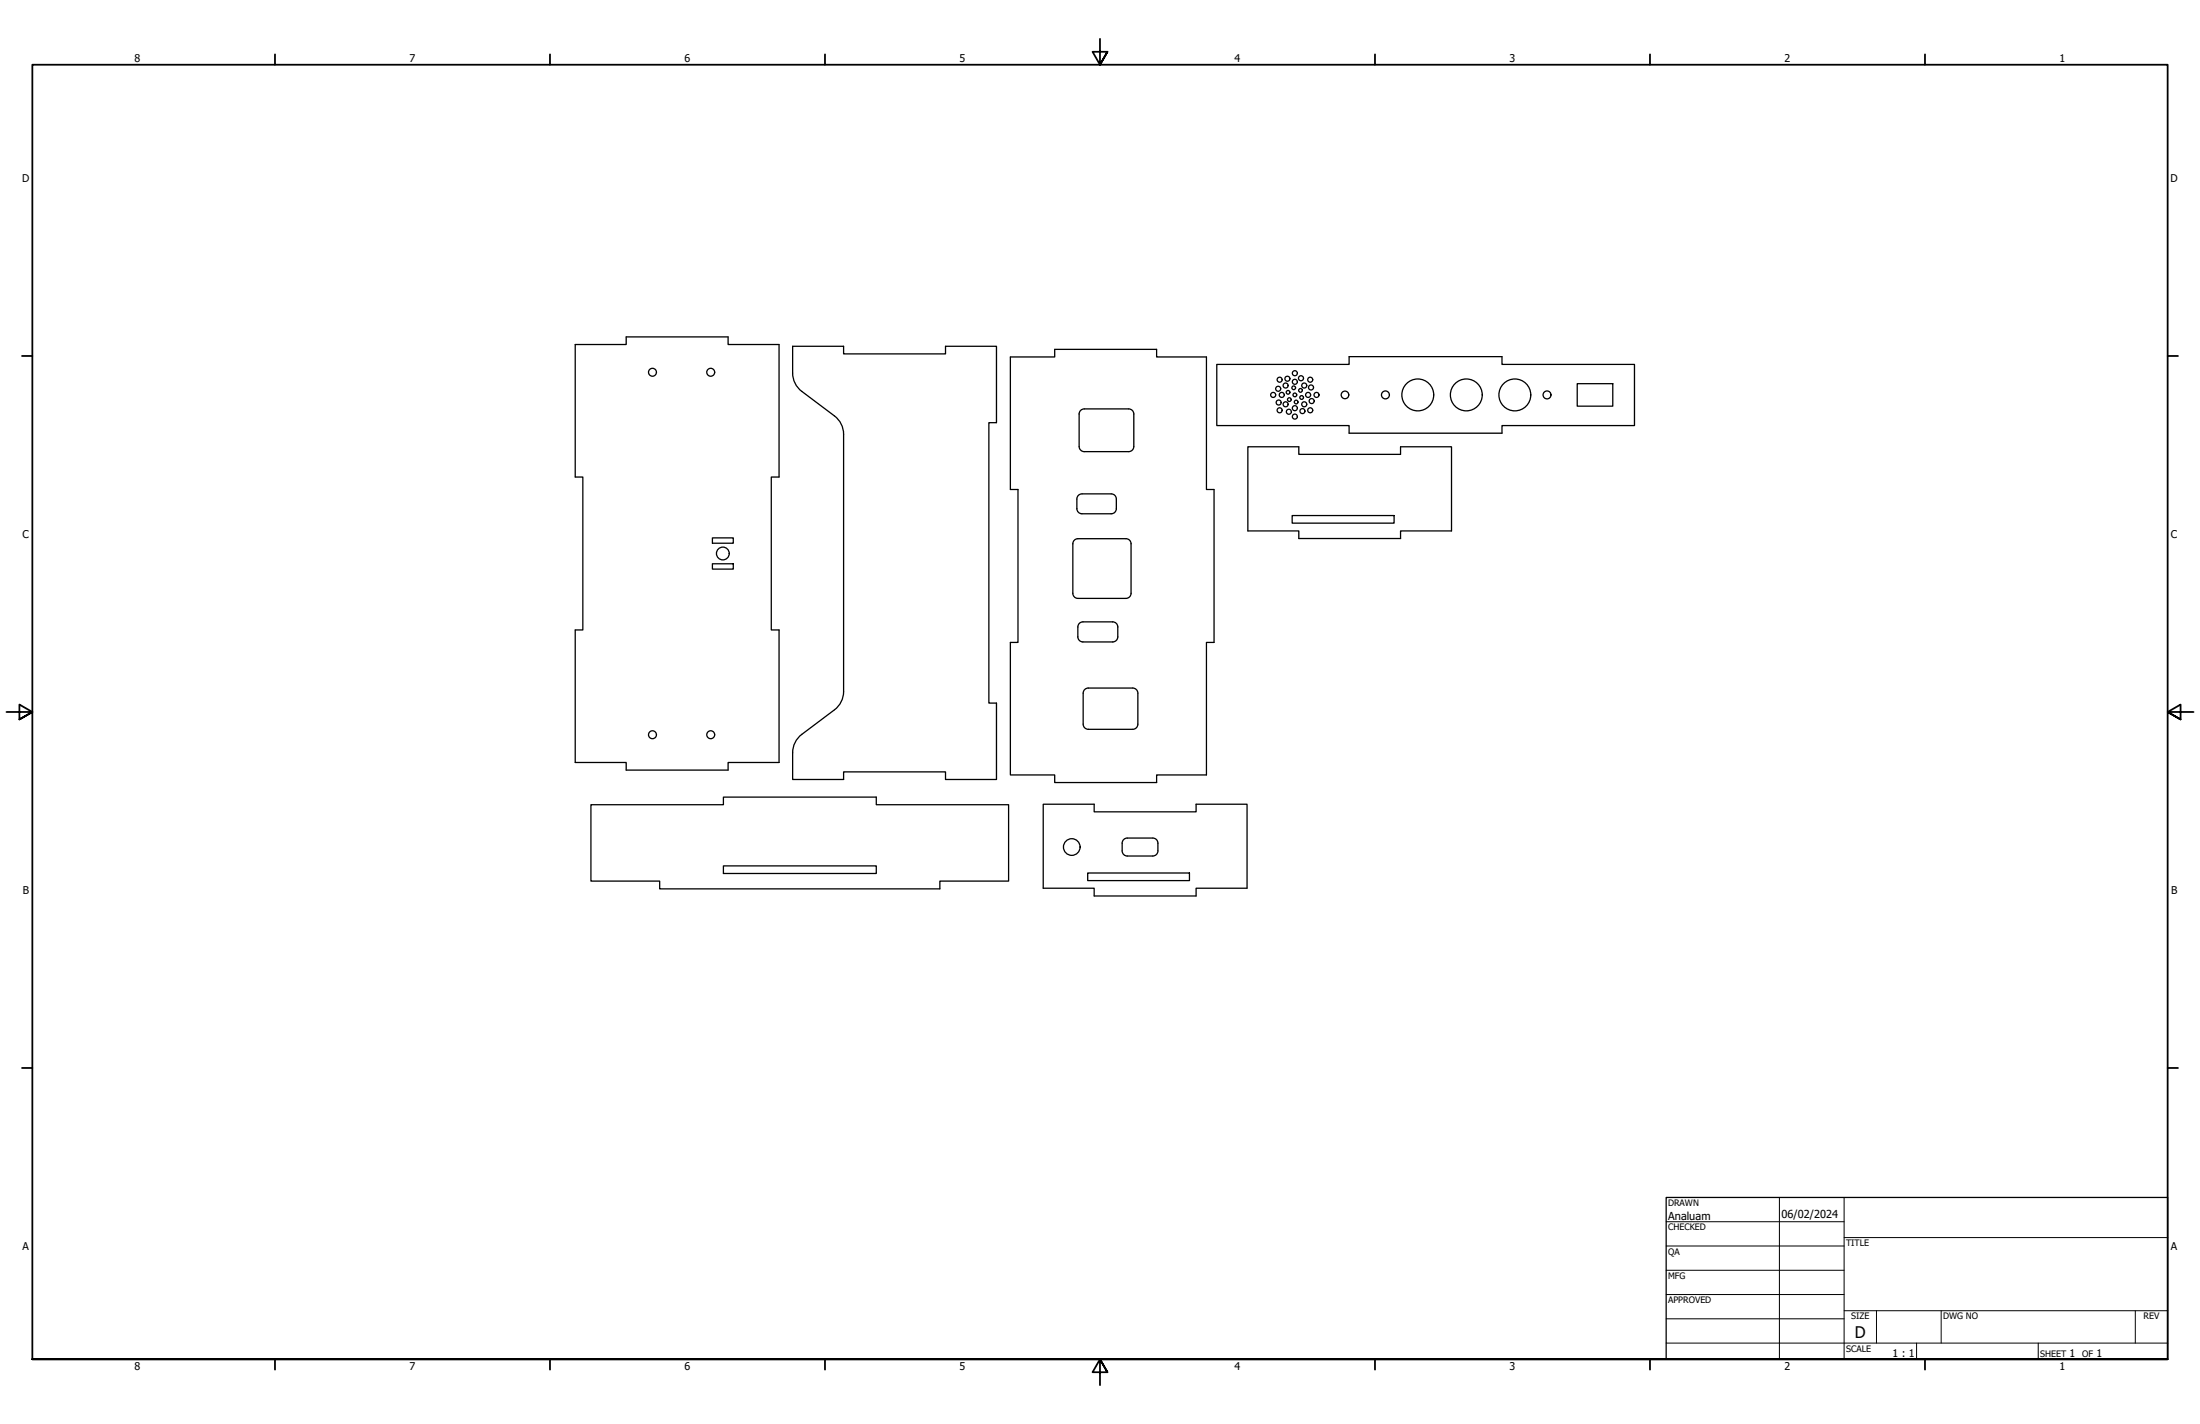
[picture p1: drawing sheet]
<svg xmlns="http://www.w3.org/2000/svg" width="864mm" height="559mm" viewBox="0 0 864 559" stroke-linecap="round" stroke-linejoin="round" font-family="sans-serif">
<!-- layer: Visible (ANSI) -->
<g fill="none" stroke="#000" stroke-width=".51">
<path d="M225.8 135.2h20v-3h40v3h20v52h-3v60h3v52h-20v3h-40v-3h-20v-52h3v-60h-3zM311.1 146.4a9 9 0 0 0 3.6 7.2l12.8 9.6a9 9 0 0 1 3.7 7.2v101M311.1 146.4v-10.5h20.1v3h40v-3h20v30h-3v110h3v30h-20v-3h-40v3h-20.1v-10.5a9 9 0 0 1 3.6-7.2M396.6 140.1h17.4v-3h40v3h19.6v52h3v60h-3v52h-19.6v3h-40v-3h-17.4v-52h3v-60h-3zM477.6 143h52v-3h60v3h52v24h-52v3h-60v-3h-52zM619.1 150.6h14v8.8h-14zM423.6 175.2l.6 1.4 1.4 .6h17.5l1.4-.6 .6-1.4M423.6 162.5l.6-1.4 1.4-.6h17.5l1.4 .6 .6 1.4M423.6 162.4v12.8M445.1 162.4v12.8M489.8 175.3h20v3h40v-3h20v33h-20v3h-40v-3h-20zM422.7 195.8l.6-1.4 1.5-.6 11.9 .1 1.2 .9 .3 1"/>
<path d="M422.7 195.8l.1 4.3 .9 1.2 1.1 .3h11.4l1-.3 .9-1.2 .1-4.3M279.7 211.1h8.1v2.1h-8.1zM423.1 211.4h18.9l1.4 .6 .6 1.4v19.5M423.1 211.4l-1.4 .6-.6 1.4v19.5M507.2 202.3h40v3h-40zM279.7 221.2h8.1v2.1h-8.1zM421.1 232.8l.6 1.4 1.4 .6M444 232.8l-.6 1.4-1.4 .6h-18.9M425.1 244l12.2 .1 .9 .5 .6 1.4-.1 4.4-.9 1.2-1 .3h-11.7M425.1 244l-1 .3-.9 1.2-.1 4.4 .6 1.4 1.4 .6M327.5 278.6l-12.7 9.6M331.2 271.4a9 9 0 0 1-3.6 7.2"/>
<path d="M425.8 270.6l1.4-.6h17.5l1 .3 .7 .7 .3 1v12.2l-.3 1-.7 .7-1.1 .3h-17.4l-1-.3-.7-.7-.3-1v-12.2zM232 315.8h52v-3h60v3h51.9v30h-27v3h-109.9v-3h-27zM409.5 315.6h20v3h40v-3h20v33h-20v3h-40v-3h-20zM284 339.8h60v3h-60zM440.5 333.9l.1-3.6 .9-1.2 1-.2h10.6l.8 .6 .6 .8v3.6M440.5 333.9l.6 1.4 1.4 .6 10.6-.1 1.2-.9 .2-1M427 342.6h39.9v3h-39.9z"/>
<circle cx="256.1" cy="146.1" r="1.56"/>
<circle cx="279" cy="146.1" r="1.56"/>
<circle cx="499.8" cy="155" r=".98"/>
<circle cx="501.7" cy="152.6" r=".98"/>
<circle cx="501.9" cy="158" r=".98"/>
<circle cx="502.3" cy="149" r=".98"/>
<circle cx="503.1" cy="155" r=".98"/>
<circle cx="504.7" cy="158.7" r=".98"/>
<circle cx="504.7" cy="151.3" r=".98"/>
<circle cx="505.4" cy="148.6" r=".98"/>
<circle cx="505.6" cy="154" r=".73"/>
<circle cx="506.1" cy="156.8" r=".73"/>
<circle cx="507.8" cy="152.2" r=".73"/>
<circle cx="508.3" cy="149.8" r=".98"/>
<circle cx="508.3" cy="146.5" r=".98"/>
<circle cx="508.3" cy="155" r=".73"/>
<circle cx="508.8" cy="157.8" r=".73"/>
<circle cx="510.5" cy="153.2" r=".73"/>
<circle cx="510.7" cy="148.4" r=".98"/>
<circle cx="511" cy="156" r=".73"/>
<circle cx="512" cy="158.7" r=".98"/>
<circle cx="512" cy="151.3" r=".98"/>
<circle cx="513.5" cy="155" r=".98"/>
<circle cx="514.3" cy="149" r=".98"/>
<circle cx="514.6" cy="152.1" r=".98"/>
<circle cx="514.9" cy="157.4" r=".98"/>
<circle cx="516.8" cy="155" r=".98"/>
<circle cx="528" cy="155" r="1.49"/>
<circle cx="543.8" cy="155" r="1.56"/>
<circle cx="556.5" cy="155" r="6.3"/>
<circle cx="575.6" cy="155" r="6.3"/>
<circle cx="594.6" cy="155" r="6.3"/>
<circle cx="607.3" cy="155" r="1.56"/>
<circle cx="502.3" cy="161" r=".98"/>
<circle cx="505.9" cy="161.6" r=".98"/>
<circle cx="508.3" cy="163.5" r=".98"/>
<circle cx="508.3" cy="160.2" r=".98"/>
<circle cx="511.3" cy="161.3" r=".98"/>
<circle cx="514.3" cy="161" r=".98"/>
<circle cx="283.7" cy="217.2" r="2.51"/>
<circle cx="256.1" cy="288.3" r="1.56"/>
<circle cx="279" cy="288.3" r="1.56"/>
<circle cx="420.7" cy="332.4" r="3.3"/>
</g>
<!-- layer: Border (ANSI) -->
<g fill="none" stroke="#000" stroke-width=".7">
<path d="M431.8 15.2v10.2l-2.9-5.1h5.8l-2.9 5.1 2.9-5.1M107.9 21.3v4.1M215.9 21.3v4.1M323.8 21.3v4.1M539.8 21.3v4.1M647.7 21.3v4.1M755.6 21.3v4.1M8.6 139.7h4.1M850.9 139.7h4.1M2.5 279.4h10.2l-5.1-2.9v5.8l5.1-2.9-5.1 2.9M861.1 279.4h-10.2l5.1-2.9v5.8l-5.1-2.9 5.1 2.9M8.6 419.1h4.1"/>
<path d="M850.9 419.1h4.1M12.7 533.4v-508h838.2v508h-838.2h838.2M107.9 533.4v4.1M215.9 533.4v4.1M323.8 533.4v4.1M434.7 538.5l-2.9-5.1 2.9 5.1h-5.8l2.9-5.1v10.2M539.8 533.4v4.1M647.7 533.4v4.1M755.6 533.4v4.1"/>
</g>
<!-- layer: Title (ANSI) -->
<g fill="none" stroke="#000" stroke-width=".39">
<path d="M654 479.4h69.9M698.5 469.9v63.5M723.9 469.9v63.5M654 488.9h69.9M654 498.5h69.9M723.9 485.6h127M654 508h69.9M654 517.5h69.9M723.9 514.3h127M736.6 514.3v12.7M762 514.3v12.7M838.2 514.3v12.7"/>
<path d="M654 527h196.9M752.3 527v6.4M800.1 527v6.4"/>
</g>
<path d="M654 469.9h196.9v63.5h-196.9z" fill="none" stroke="#000" stroke-width=".51"/>
<text font-size="6.3" x="728.1" y="524.9">D</text>
<g font-size="4.3">
<text x="654.8" y="478.6">Analuam</text>
<text x="699.3" y="478">06/02/2024</text>
</g>
<g font-size="4.2">
<text x="52.8" y="24.4">8</text>
<text x="160.8" y="24.4">7</text>
<text x="268.7" y="24.4">6</text>
<text x="376.7" y="24.4">5</text>
<text x="484.6" y="24.4">4</text>
<text x="592.6" y="24.4">3</text>
<text x="700.5" y="24.4">2</text>
<text x="808.5" y="24.4">1</text>
<text x="8.8" y="71.4">D</text>
<text x="852" y="71.4">D</text>
<text x="8.9" y="211.1">C</text>
<text x="852.2" y="211.1">C</text>
<text x="9" y="350.8">B</text>
<text x="852.2" y="350.8">B</text>
<text x="8.9" y="490.5">A</text>
<text x="852.2" y="490.5">A</text>
<text x="742.9" y="532.6">1 : 1</text>
<text x="812.4" y="532.6">1</text>
<text x="823" y="532.6">1</text>
<text x="52.8" y="537.5">8</text>
<text x="160.8" y="537.5">7</text>
<text x="268.7" y="537.5">6</text>
<text x="376.7" y="537.5">5</text>
<text x="484.6" y="537.5">4</text>
<text x="592.6" y="537.5">3</text>
<text x="700.5" y="537.5">2</text>
<text x="808.5" y="537.5">1</text>
</g>
<g font-size="3.5">
<text x="654.8" y="473.2">DRAWN</text>
<text x="654.8" y="482.8">CHECKED</text>
<text x="724.7" y="488.9">TITLE</text>
<text x="654.8" y="492.3">QA</text>
<text x="654.8" y="501.8">MFG</text>
<text x="654.8" y="511.4">APPROVED</text>
<text x="726.7" y="517.7">SIZE</text>
<text x="762.8" y="517.7">DWG NO</text>
<text x="841.4" y="517.7">REV</text>
<text x="724.7" y="530.4">SCALE</text>
<text x="800.9" y="532.6">SHEET</text>
<text x="817.4" y="532.6">OF</text>
</g>
</svg>
